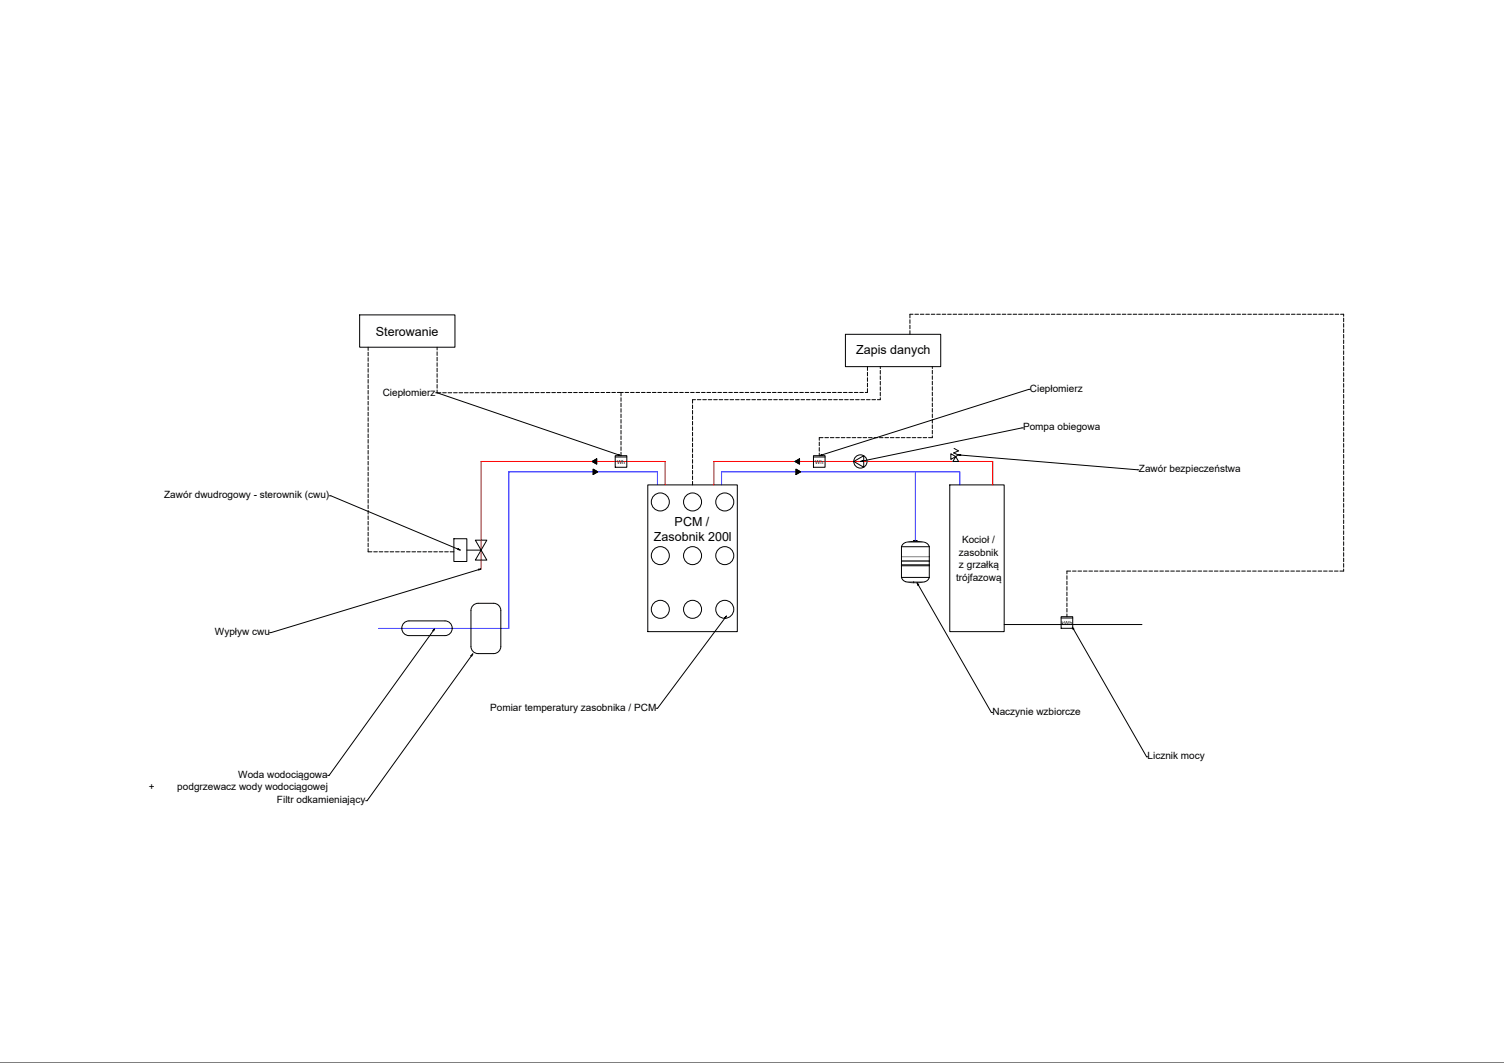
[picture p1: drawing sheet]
<svg xmlns="http://www.w3.org/2000/svg" width="420mm" height="297mm" viewBox="0 0 420 297" stroke-linecap="round" stroke-linejoin="round" font-family="sans-serif">
<!-- layer: 0 -->
<g fill="none" stroke="#000" stroke-width=".28">
<path d="M0 0h420v297h-420zM100.4 88h26.6v9h-26.6zM102.8 97v.9M102.8 98.4v1M102.8 99.9v1.1M122.1 97v.8M122.1 98.3v1M122.1 99.8v1M236.1 93.4h26.6v9h-26.6zM254.1 89.3v1.1M254.1 90.9v1M254.1 92.4v1"/>
<path d="M255 87.8h-.9v1M255.5 87.8h1M257 87.8h1M258.5 87.8h1M260.1 87.8h1M261.6 87.8h1M263.1 87.8h1M264.6 87.8h1M266.1 87.8h1.1M267.7 87.8h1M269.2 87.8h1M270.7 87.8h1"/>
<path d="M272.2 87.8h1.1M273.8 87.8h1M275.3 87.8h1M276.8 87.8h1M278.3 87.8h1.1M279.9 87.8h1M281.4 87.8h1M282.9 87.8h1M284.4 87.8h1.1M286 87.8h1M287.5 87.8h1M289 87.8h1"/>
<path d="M290.5 87.8h1M292.1 87.8h1M293.6 87.8h1M295.1 87.8h1M296.6 87.8h1M298.2 87.8h1M299.7 87.8h1M301.2 87.8h1M302.7 87.8h1M304.2 87.8h1.1M305.8 87.8h1M307.3 87.8h1"/>
<path d="M308.8 87.8h1M310.3 87.8h1.1M311.9 87.8h1M313.4 87.8h1M314.9 87.8h1M316.4 87.8h1.1M318 87.8h1M319.5 87.8h1M321 87.8h1M322.5 87.8h1.1M324.1 87.8h1M325.6 87.8h1"/>
<path d="M327.1 87.8h1M328.6 87.8h1M330.2 87.8h1M331.7 87.8h1M333.2 87.8h1M334.7 87.8h1M336.3 87.8h1M337.8 87.8h1M339.3 87.8h1M340.8 87.8h1M342.3 87.8h1.1M343.9 87.8h1"/>
<path d="M345.4 87.8h1M346.9 87.8h1M348.4 87.8h1.1M350 87.8h1M351.5 87.8h1M353 87.8h1M354.5 87.8h1.1M356.1 87.8h1M357.6 87.8h1M359.1 87.8h1M360.6 87.8h1.1M362.2 87.8h1"/>
<path d="M363.7 87.8h1M365.2 87.8h1M366.7 87.8h1M368.3 87.8h1M369.8 87.8h1M371.3 87.8h1M372.8 87.8h1M374.4 87.8h.8v.6M375.2 88.9v1M375.2 90.4v1M375.2 91.9v1M375.2 93.5v1"/>
<path d="M375.2 95v1M375.2 96.5v1M375.2 98v1M375.2 99.6v1M102.8 101.5v1M102.8 103v1M102.8 104.5v1M102.8 106v1.1M102.8 107.6v1M102.8 109.1v1M102.8 110.6v1M102.8 112.1v1"/>
<path d="M102.8 113.7v1M102.8 115.2v1M102.8 116.7v1M102.8 118.2v1M102.8 119.8v1M122.1 109v.7l50.6 17.4M122.1 101.3v1.1M122.1 102.9v1M122.1 104.4v1M122.1 105.9v1M122.1 107.4v1.1M123.1 109.7h-1.4"/>
<path d="M124.6 109.7h-1M126.2 109.7h-1.1M127.7 109.7h-1M129.2 109.7h-1M130.7 109.7h-1M132.2 109.7h-1M133.8 109.7h-1M135.3 109.7h-1M136.8 109.7h-1M138.3 109.7h-1M139.9 109.7h-1M141.4 109.7h-1"/>
<path d="M142.9 109.7h-1M144.4 109.7h-1M146 109.7h-1.1M147.5 109.7h-1M149 109.7h-1M150.5 109.7h-1M152.1 109.7h-1.1M153.6 109.7h-1M155.1 109.7h-1M156.6 109.7h-1M158.2 109.7h-1.1M159.7 109.7h-1"/>
<path d="M161.2 109.7h-1M162.7 109.7h-1M164.3 109.7h-1.1M165.8 109.7h-1M167.3 109.7h-1M168.8 109.7h-1M170.3 109.7h-1M171.9 109.7h-1M173.4 109.7v.9M173.4 111.1v1M173.4 112.6v1.1M173.4 114.2v1"/>
<path d="M173.4 115.7v1M173.4 117.2v1M173.4 118.7v1.1M174 109.7h-1.6M174.6 109.7h1M176.1 109.7h1M177.6 109.7h1M179.1 109.7h1M180.7 109.7h1M182.2 109.7h1M183.7 109.7h1M185.2 109.7h1"/>
<path d="M186.7 109.7h1.1M188.3 109.7h1M189.8 109.7h1M191.3 109.7h1M192.8 109.7h1.1M193.4 113.2v1M193.4 114.7v1M193.4 116.2v1M193.4 117.7v1M193.4 119.3v1M194.2 111.7h-.8v1M194.4 109.7h1"/>
<path d="M194.7 111.7h1M195.9 109.7h1M196.2 111.7h1.1M197.4 109.7h1M197.8 111.7h1M198.9 109.7h1.1M199.3 111.7h1M200.5 109.7h1M200.8 111.7h1M202 109.7h1M202.3 111.7h1.1M203.5 109.7h1"/>
<path d="M203.9 111.7h1M205 109.7h1.1M205.4 111.7h1M206.6 109.7h1M206.9 111.7h1M208.1 109.7h1M208.4 111.7h1.1M209.6 109.7h1M210 111.7h1M211.1 109.7h1M211.5 111.7h1M212.7 109.7h1"/>
<path d="M213 111.7h1M214.2 109.7h1M214.5 111.7h1M215.7 109.7h1M216.1 111.7h1M217.2 109.7h1M217.6 111.7h1M218.8 109.7h1M219.1 111.7h1M220.3 109.7h1M220.6 111.7h1M221.8 109.7h1"/>
<path d="M222.2 111.7h1M223.3 109.7h1M223.7 111.7h1M224.8 109.7h1.1M225.2 111.7h1M226.4 109.7h1M226.7 111.7h1M227.9 109.7h1M228.2 111.7h1.1M229.4 109.7h1M229.8 111.7h1M230.9 109.7h1.1"/>
<path d="M231.3 111.7h1M232.5 109.7h1M232.8 111.7h1M234 109.7h1M234.3 111.7h1.1M235.5 109.7h1M235.9 111.7h1M237 109.7h1.1M237.4 111.7h1M238.6 109.7h1M238.9 111.7h1M240.1 109.7h1"/>
<path d="M240.4 111.7h1.1M242 111.7h1M242.2 108.6v1.1h-.6M242.2 102.4v1.1M242.2 104v1M242.2 105.5v1.1M242.2 107.1v1M243.5 111.7h1M245.8 102.4v.6M245.8 103.5v1M245.8 105v1M245.8 106.5v1.1"/>
<path d="M245.8 108.1v1M245.8 109.6v1M245.8 111.1v.6h-.8M260.4 102.4v.6M260.4 103.5v1M260.4 105v1M260.4 106.5v1M260.4 108v1.1M260.4 109.6v1M260.4 111.1v1M260.4 112.6v1M260.4 114.1v1.1"/>
<path d="M260.4 115.7v1M260.4 117.2v1M260.4 118.7v1M285.8 119.5l-44.8 9.3M287.7 108.8l-58.1 18.3M375.2 101.1v1M375.2 102.6v1M375.2 104.1v1M375.2 105.6v1.1M375.2 107.2v1M375.2 108.7v1M375.2 110.2v1"/>
<path d="M375.2 111.7v1.1M375.2 113.3v1M375.2 114.8v1M375.2 116.3v1M375.2 117.8v1.1M375.2 119.4v1M92 138.5h.4l35.5 14.9M102.8 121.3v1M102.8 122.8v1M102.8 124.3v1M102.8 125.8v1.1M102.8 127.4v1"/>
<path d="M102.8 128.9v1M102.8 130.4v1M102.8 131.9v1.1M102.8 133.5v1M102.8 135v1M102.8 136.5v1M102.8 138v1.1M102.8 139.6v1M165.4 128.9l1.2-.7v1.5zM165.7 131.1l1.2 .7-1.2 .8zM171.8 127.3h3.2v3.3h-3.2zM171.8 127.7h3.2"/>
<path d="M172.8 127l.6 .3-.7-.1zM173.4 120.3v1M173.4 121.8v1M173.4 123.3v1M173.4 124.8v1.1M173.4 126.4v.9M180.9 135.5h25v41h-25zM193.4 120.8v1M193.4 122.3v1M193.4 123.8v1M193.4 125.4v1M193.4 126.9v1"/>
<path d="M193.4 128.4v1M193.4 129.9v1M193.4 131.4v1.1M193.4 133v1M193.4 134.5v1M222 128.9l1.3-.7v1.5zM222.3 131.1l1.3 .7-1.3 .8zM227.2 127.3h3.2v3.3h-3.2zM227.2 127.7h3.2M228.8 123.5v1M228.8 125.1v1M228.8 126.6v.7"/>
<path d="M228.8 127.3l.7-.3 .1 .2zM229.8 122.3h-1v.7M230.3 122.3h1.1M231.9 122.3h1M233.4 122.3h1M234.9 122.3h1M236.4 122.3h1.1M238 122.3h1M238.4 128.9l2.8-1.6v3.2zM239.5 122.3h1M240.3 128.9l.7-.2v.2zM241 122.3h1"/>
<path d="M242.5 122.3h1.1M244.1 122.3h1M245.6 122.3h1M247.1 122.3h1M248.6 122.3h1.1M250.2 122.3h1M251.7 122.3h1M253.2 122.3h1M254.7 122.3h1M256.3 122.3h1M257.8 122.3h1M260.4 121.8v.5h-1.1"/>
<path d="M260.4 120.2v1M265.2 135.5h15.2v41h-15.2zM265.5 126.8l1.4 .8-1.4 .8zM266.4 125.3l1.3 .7-1.4 .6 1.3 .5-.7 .5M266.9 127.6l.8 1.3h-1.6zM267.6 127.1l.7-.1v.3zM268.3 127.2l49.7 4.1M375.2 120.9v1M375.2 122.4v1M375.2 123.9v1.1M375.2 125.5v1M375.2 127v1"/>
<path d="M375.2 128.5v1M375.2 130v1M375.2 131.6v1M375.2 133.1v1M375.2 134.6v1M375.2 136.1v1M375.2 137.7v1M375.2 139.2v1M102.8 141.1v1M102.8 142.6v1M102.8 144.1v1.1M102.8 145.7v1"/>
<path d="M102.8 147.2v1M102.8 148.7v1M102.8 150.2v1M102.8 151.8v1M102.8 153.3v.9h1.1M104.4 154.2h1M105.9 154.2h1M107.4 154.2h1M108.9 154.2h1M110.5 154.2h1M112 154.2h1M113.5 154.2h1"/>
<path d="M115 154.2h1M116.6 154.2h1M118.1 154.2h1M119.6 154.2h1M121.1 154.2h1M122.6 154.2h1.1M124.2 154.2h1M125.7 154.2h1M126.7 150.5h3.7v6.4h-3.7zM127.9 153.3l.7 .4-.8-.2zM130.4 153.7h3.9M132.7 150.9h3.3l-1.7 2.8z"/>
<path d="M133.6 159l.7-.1-.6 .4zM133.6 159.2l-58.3 17.6M134.3 153.7l1.7 2.8h-3.3zM251.7 158.1h7.8M251.7 152.8h7.8M251.7 152.8v3.8M251.7 158.1v3.2M251.7 156.6l.1 .1M251.7 157.8h7.8M251.7 156.6h7.8M251.7 156.8h7.8M251.7 156.8v1"/>
<path d="M251.7 157.8v.3M251.8 156.7v.1M251.8 156.8h-.1M255.2 151.3h.1M255.2 151.3h.9M255.2 151.3l-1.3 .1a2.38 2.38 0 0 0-2.2 1.4M255.2 151.2v-.2h.8v.2M255.3 151.1h.7M255.3 151.1v.1M255.3 151.2l-.1 .1M255.3 151.2h.7M256 151.1v.1"/>
<path d="M256 151.2v.1M256.1 151.3l1.4 .1a2.29 2.29 0 0 1 2 1.4M256.1 151.3h.1M259.5 156.7v.1M259.5 156.8h.1M259.5 157.8v.3M259.5 156.6v.1M259.5 156.8v1M259.5 152.8v3.8M259.5 158.1v3.2M299 159.6h-1.1v.7M299.5 159.6h1"/>
<path d="M301 159.6h1M302.5 159.6h1.1M304.1 159.6h1M305.6 159.6h1M307.1 159.6h1M308.6 159.6h1.1M310.2 159.6h1M311.7 159.6h1M313.2 159.6h1M314.7 159.6h1.1M316.3 159.6h1M317.8 159.6h1"/>
<path d="M319.3 159.6h1M320.8 159.6h1.1M322.4 159.6h1M323.9 159.6h1M325.4 159.6h1M326.9 159.6h1M328.5 159.6h1M330 159.6h1M331.5 159.6h1M333 159.6h1M334.6 159.6h1M336.1 159.6h1"/>
<path d="M337.6 159.6h1M339.1 159.6h1M340.6 159.6h1.1M342.2 159.6h1M343.7 159.6h1M345.2 159.6h1M346.7 159.6h1.1M348.3 159.6h1M349.8 159.6h1M351.3 159.6h1M352.8 159.6h1.1M354.4 159.6h1"/>
<path d="M355.9 159.6h1M357.4 159.6h1M358.9 159.6h1.1M360.5 159.6h1M362 159.6h1M363.5 159.6h1M365 159.6h1M366.6 159.6h1M368.1 159.6h1M369.6 159.6h1M371.1 159.6h1M372.7 159.6h1"/>
<path d="M375.2 159v.6h-1M375.2 140.7v1M375.2 142.2v1M375.2 143.7v1.1M375.2 145.3v1M375.2 146.8v1M375.2 148.3v1M375.2 149.8v1.1M375.2 151.4v1M375.2 152.9v1M375.2 154.4v1M375.2 155.9v1.1"/>
<path d="M375.2 157.5v1M112.8 174.1l1.4-.6h10.1a2.06 2.06 0 0 1 2 2 2.06 2.06 0 0 1-2 2.1h-10.1a2.07 2.07 0 0 1-1.9-1.3 2.07 2.07 0 0 1 .5-2.2zM120.9 176.1l.6-.5-.4 .7zM121 176.2l-29.1 40.5h-.4M132.1 169.1l1.4-.5h4.4a2 2 0 0 1 2 2v10a2 2 0 0 1-2 2h-4.4a2 2 0 0 1-2-2v-10zM202.3 172.6l.6-.5-.4 .7zM202.4 172.7l-18.8 25.2h-.4M251.7 161.3a3 3 0 0 0 3 1.5h.5M251.7 161.3h7.8M255.1 162.8h.1M256.1 162.8l.5 .6-.3 .1zM256.5 163.5l20.3 35.6h.4"/>
<path d="M259.5 161.3a3.1 3.1 0 0 1-3 1.5h-1.3M280.4 174.5h38.5M296.3 172.3h3.3v3.2h-3.3zM296.3 172.7h3.3M297.9 160.9v1M297.9 162.4v1M297.9 163.9v1M297.9 165.4v1M297.9 166.9v1.1M297.9 168.5v1M297.9 170v1M297.9 171.5v.8"/>
<path d="M299.4 175.2l.5 .6-.2 .1zM299.8 175.8l20.4 35.6h.4M131.5 183.2l.6-.5-.4 .6zM131.6 183.3l-29.1 40.4h-.4"/>
<circle cx="240.3" cy="128.9" r="1.85"/>
<circle cx="184.4" cy="155.2" r="2.52"/>
<circle cx="184.4" cy="140.2" r="2.52"/>
<circle cx="193.4" cy="155.2" r="2.52"/>
<circle cx="193.4" cy="140.2" r="2.52"/>
<circle cx="202.4" cy="155.2" r="2.52"/>
<circle cx="202.4" cy="140.2" r="2.52"/>
<circle cx="184.4" cy="170.2" r="2.52"/>
<circle cx="193.4" cy="170.2" r="2.52"/>
<circle cx="202.4" cy="170.2" r="2.52"/>
</g>
<path d="M183.6 135.4v-3.6h-41.5v43.8h-36.3M201.5 135.5v-3.7h66.5v3.7M255.6 131.8v19.2" fill="none" stroke="#00f" stroke-width=".28"/>
<path d="M185.8 135.4v-6.5h-51.5v30M199.4 135.5v-6.6h77.8v6.6" fill="none" stroke="#f00" stroke-width=".28"/>
<path d="M165.7 131.1l1.2 .7-1.2 .8zM165.4 128.9l1.2-.7v1.5zM222.3 131.1l1.3 .7-1.3 .8zM222 128.9l1.3-.7v1.5z" fill="#000"/>
<path d="M172.8 127l.6 .3-.7-.1zM228.8 127.3l.7-.3 .1 .2zM240.3 128.9l.7-.2v.2zM267.6 127.1l.7-.1v.3zM127.9 153.3l.7 .4-.8-.2zM133.6 159l.7-.1-.6 .4zM120.9 176.1l.6-.5-.4 .7zM202.3 172.6l.6-.5-.4 .7zM256.1 162.8l.5 .6-.3 .1zM299.4 175.2l.5 .6-.2 .1zM131.5 183.2l.6-.5-.4 .6z" fill="#000"/>
<path d="M251.7 155.6h7.8M251.8 156.7h7.7M253 151.5h5.3M253 162.5h5.3" fill="none" stroke="#808080" stroke-width=".28"/>
<g font-size="3.5">
<text x="105" y="93.7">Sterowanie</text>
<text x="239.1" y="98.8">Zapis danych</text>
<text x="188.4" y="147.1">PCM /</text>
<text x="182.6" y="151.3">Zasobnik 200l</text>
</g>
<g font-size="2.8">
<text x="106.9" y="110.5">Ciepłomierz</text>
<text x="287.6" y="109.5">Ciepłomierz</text>
<text x="285.7" y="120.3">Pompa obiegowa</text>
<text x="318" y="132">Zawór bezpieczeństwa</text>
<text x="45.9" y="139.3">Zawór dwudrogowy - sterownik (cwu)</text>
<text x="267.8" y="155.3">zasobnik</text>
<text x="268.7" y="151.8">Kocioł /</text>
<text x="267.8" y="158.8">z grzałką</text>
<text x="267" y="162.3">trójfazową</text>
<text x="60" y="177.5">Wypływ cwu</text>
<text x="136.9" y="198.7">Pomiar temperatury zasobnika / PCM</text>
<text x="277.2" y="199.8">Naczynie wzbiorcze</text>
<text x="320.5" y="212.2">Licznik mocy</text>
<text x="41.5" y="220.7">+</text>
<text x="49.5" y="220.7">podgrzewacz wody wodociągowej</text>
<text x="66.5" y="217.3">Woda wodociągowa</text>
<text x="77.4" y="224.4">Filtr odkamieniający</text>
</g>
<g font-size="1.5">
<text x="172.3" y="129.6">Wh</text>
<text x="227.7" y="129.6">Wh</text>
<text x="296.5" y="174.6">kWh</text>
</g>
</svg>
